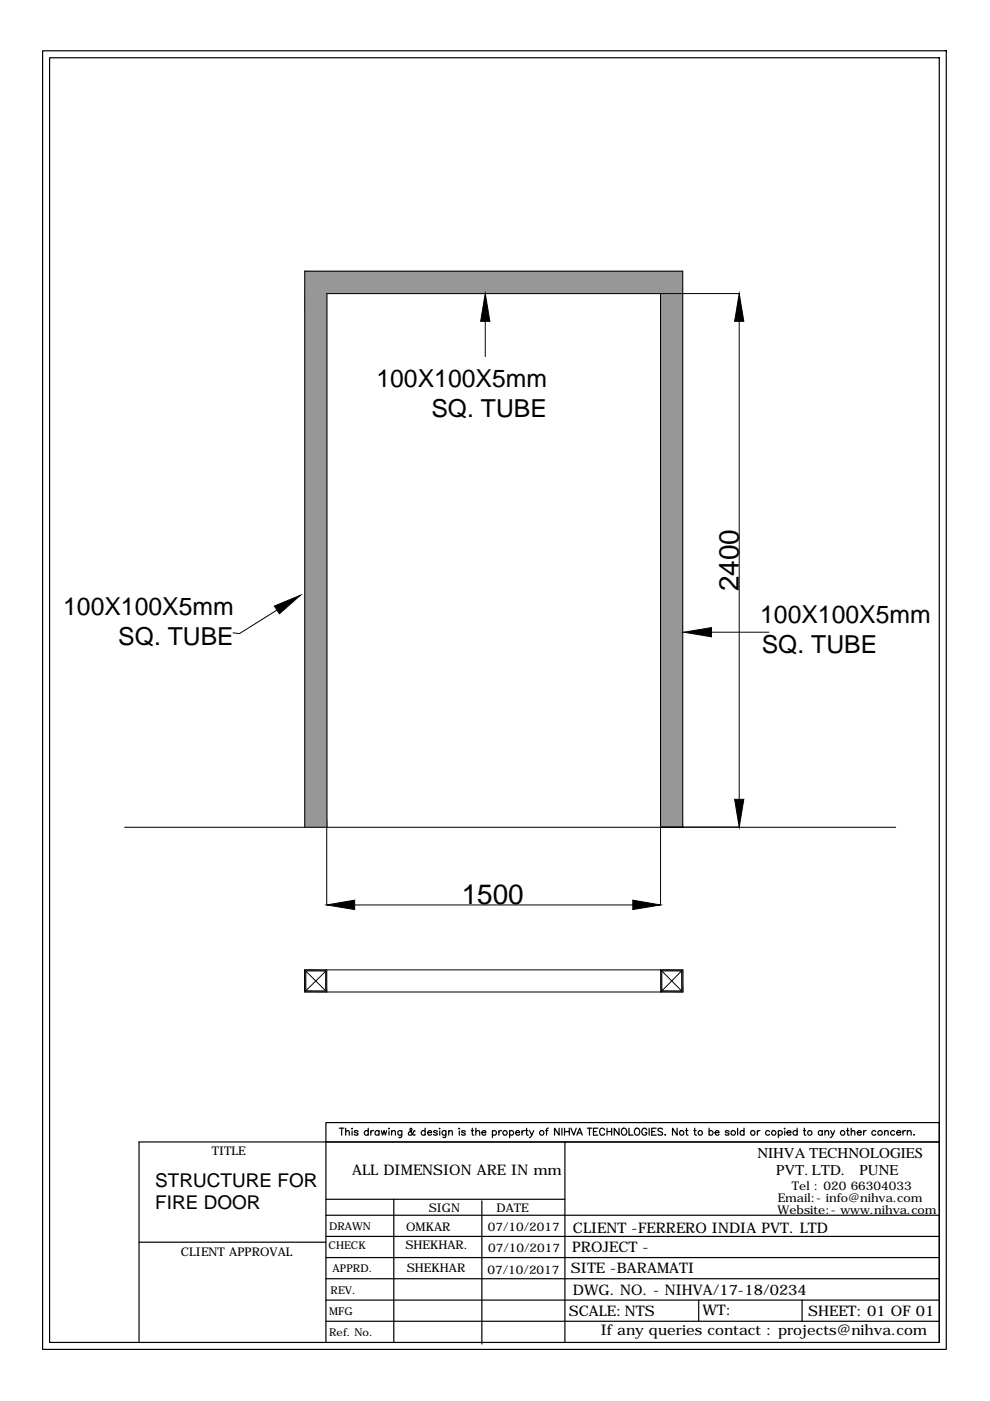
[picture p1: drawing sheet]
<svg xmlns="http://www.w3.org/2000/svg" width="210mm" height="297mm" viewBox="0 0 210 297" stroke-linecap="round" stroke-linejoin="round" font-family="sans-serif">
<!-- layer: 0 -->
<g fill="none" stroke="#000" stroke-width=".25">
<path d="M9 10.8h191.6v275.3h-191.6zM10.5 12.2h188.7v272.4h-188.7zM71.9 239.2h1M72.4 239.2v1.5M73.3 239.2v1.5M74.6 239.2v.2zM74.6 239.8v.9M75.9 239.9l-.3-.2-.5 .2 .7 .4v.3h-.6l-.1-.1M78.1 239.9a.47 .47 0 0 0-.7-.1 .47 .47 0 0 0 0 .7 .47 .47 0 0 0 .7 0M78.1 239.2v1.5M78.6 239.7v1M79.2 239.7l-.4 .1-.2 .3"/>
<path d="M80.4 239.9a.47 .47 0 0 0-.7-.1 .47 .47 0 0 0 0 .7 .47 .47 0 0 0 .7 0M80.4 239.7v1M80.8 239.7l.3 1 .3-1 .3 1 .3-1M82.5 239.2v.2zM82.5 239.8v.9M83 239.7v1M85.2 239.7l-.1 1.4-.2 .1-.3-.1M85.2 239.9a.47 .47 0 0 0-.7-.1 .47 .47 0 0 0 0 .7 .47 .47 0 0 0 .7 0M88 239.8l-.1-.1-.1 .1-.2 .5a.53 .53 0 0 1-.5 .4 .53 .53 0 0 1-.5-.3v-.3l.7-.5-.2-.4-.2 .2 .2 .6 .5 .6h.4M90.1 239.9a.47 .47 0 0 0-.7-.1 .47 .47 0 0 0 0 .7 .47 .47 0 0 0 .7 0M90.1 239.2v1.5M92.7 239.9l-.3-.2-.5 .2 .7 .4v.3h-.6l-.1-.1"/>
<path d="M93.2 239.2v.2zM93.2 239.8v.9M94.5 239.7v1.4l-.2 .1-.4-.1M94.5 239.9a.47 .47 0 0 0-.7-.1 .47 .47 0 0 0 0 .7 .47 .47 0 0 0 .7 0M95.1 239.7v1M97.4 239.2v.2zM97.4 239.8v.9M98.7 239.9l-.1-.1a.44 .44 0 0 0-.7 .1l.8 .5-.3 .3-.5-.1v-.1M99.9 239.7h.5M100.1 239.2l.1 1.4 .3 .1M100.9 239.2v1.5M104.4 239.9a.47 .47 0 0 1 .7-.1 .47 .47 0 0 1 0 .7 .47 .47 0 0 1-.7 0"/>
<path d="M104.4 239.7v1.5M105.8 239.7v1M106.4 239.7l-.4 .1-.2 .3M108 239.9a.47 .47 0 0 1 .7-.1 .47 .47 0 0 1 0 .7 .47 .47 0 0 1-.7 0M108 239.7v1.5M110.7 239.7v1M111.2 239.7l-.3 .1-.2 .3M111.4 239.7h.5M111.6 239.2v1.2l.1 .2 .3 .1M112.3 239.7l.4 1 .5-1M115.7 239.7h.5M116.3 239.2l-.3 .1-.1 .2v1.2"/>
<path d="M118.5 239.2v1.5l-.9-1.5v1.5M119.1 239.2v1.5M119.7 239.2v1.5M119.7 239.9h1M120.7 239.2v1.5M121 239.2l.6 1.5 .6-1.5M124.5 239.2h1M125 239.2v1.5M125.8 239.9h.6M126.8 239.2h-1v1.5h1M128.2 239.6a.6 .6 0 0 0-.8-.3 .6 .6 0 0 0-.3 .8 .55 .55 0 0 0 .5 .6 .55 .55 0 0 0 .6-.4M128.7 239.9h1"/>
<path d="M128.7 239.2v1.5M129.7 239.2v1.5M131.2 239.2v1.5l-1-1.5v1.5M131.9 239.4a.72 .72 0 0 1 1 .2 .72 .72 0 0 1-.3 1 .73 .73 0 0 1-.8-.3 .73 .73 0 0 1 .1-.9zM133.4 239.2v1.5h.8M134.6 239.4a.69 .69 0 0 1 1 .1 .69 .69 0 0 1-.1 1 .69 .69 0 0 1-1-.1 .69 .69 0 0 1 .1-1zM137.1 239.6a.54 .54 0 0 0-.6-.4 .54 .54 0 0 0-.4 .6v.3a.53 .53 0 0 0 .5 .6 .53 .53 0 0 0 .5-.6h-.3M137.6 239.2v1.5M138.2 239.9h.6M139.1 239.2h-.9v1.5h.9M140.5 239.4a.54 .54 0 0 0-.6-.2 .54 .54 0 0 0-.4 .4l1 .7-.2 .3h-.7l-.1-.1M143.6 239.2v1.5l-1-1.5v1.5"/>
<path d="M145.3 239.7h.6M145.6 239.2v1.2v.2l.3 .1M147.1 239.7h.5M147.3 239.2v1.2l.1 .2 .3 .1M150.3 239.9a.47 .47 0 0 1 .7-.1 .47 .47 0 0 1 0 .7 .47 .47 0 0 1-.7 0M150.3 239.2v1.5M154.6 239.9l-.3-.2-.5 .2 .7 .4v.3h-.6l-.1-.1M156.4 239.2v1.5M157.7 239.9a.47 .47 0 0 0-.6-.1 .47 .47 0 0 0 0 .7 .47 .47 0 0 0 .6 0M157.7 239.2v1.5M160.6 239.7v1M161.1 239.7l-.5 .2v.2"/>
<path d="M163.2 239.9a.47 .47 0 0 0-.7-.1 .47 .47 0 0 0 0 .7 .47 .47 0 0 0 .7 0M165 239.9a.47 .47 0 0 1 .7-.1 .47 .47 0 0 1 0 .7 .47 .47 0 0 1-.7 0M165 239.7v1.5M166.4 239.2v.2zM166.4 239.8v.9M169 239.9a.49 .49 0 0 0-.7-.1 .49 .49 0 0 0 0 .8 .49 .49 0 0 0 .7-.1M169 239.2v1.5M170.3 239.7h.5M170.5 239.2l.1 1.4 .3 .1M174.3 239.9a.47 .47 0 0 0-.7-.1 .47 .47 0 0 0 0 .7 .47 .47 0 0 0 .7 0M174.3 239.7v1M174.9 239.7v1"/>
<path d="M176.1 239.7l.4 1 .5-1M179.5 239.7h.5M179.7 239.2l.1 1.4 .3 .1M180.5 239.2v1.5M183.1 239.7v1M183.7 239.7l-.4 .1-.2 .3M185.7 239.9a.47 .47 0 0 0-.7-.1 .47 .47 0 0 0 0 .7 .47 .47 0 0 0 .7 0M187.6 239.7v1M189.7 239.9a.47 .47 0 0 0-.7-.1 .47 .47 0 0 0 0 .7 .47 .47 0 0 0 .7 0M191.4 239.7v1M192 239.7l-.3 .1-.3 .3M192.4 239.7v1"/>
<path d="M69.1 257.7h130.1M69.1 242.1v42.5M69.1 254.3h50.7M73.3 240l.3-.3 .4 .1 .1 .9M83 240l.4-.3 .3 .1 .1 .9M83.5 254.3v30.3M90.6 240.1h.9a.45 .45 0 0 0-.6-.4 .45 .45 0 0 0-.2 .8l.3 .2 .5-.2M95.1 240l.4-.3 .4 .1v.9M100.9 240l.3-.3 .4 .1 .1 .9M102.2 240.1h.8a.45 .45 0 0 0-.6-.4 .45 .45 0 0 0-.2 .8l.3 .2 .5-.2M102.2 254.6v30.4M109.3 240.1h.9a.45 .45 0 0 0-.7-.4 .45 .45 0 0 0-.1 .8l.3 .2 .3-.1 .2-.1"/>
<path d="M112.7 240.7l-.5 .5M119.8 242.1v42.5M122.3 240.7l.6-1.5 .6 1.5M122.5 240.2h.7M141 240.6v.1zM151.6 240.1h.9a.45 .45 0 0 0-.7-.4 .45 .45 0 0 0-.1 .8l.2 .2 .4-.1 .2-.1M166.8 240.1h.9a.45 .45 0 0 0-.6-.4 .45 .45 0 0 0-.2 .8l.3 .2 .5-.2M174.9 240l.4-.3 .3 .1 .1 .9M176.5 240.7l-.5 .5M180.5 240l.3-.3 .4 .1v.9M181.8 240.1h.8a.45 .45 0 0 0-.6-.4 .45 .45 0 0 0-.2 .8l.3 .2 .5-.2M187.6 240l.3-.3 .4 .1v.9"/>
<path d="M190.1 240.1h.9a.48 .48 0 0 0-.7-.3 .48 .48 0 0 0-.2 .7 .48 .48 0 0 0 .7 .1l.2-.1M192.4 240l.3-.3 .4 .1 .1 .9M193.8 240.6v.1zM29.5 263.4h39.6M69.1 271.1h130.1M69.1 266.6h130.1M69.1 262.1h130.1M69.1 275.6h130.1M148.1 275.6v4.5M170.1 275.6v4.5M29.5 284.6v-42.5h169.7h-130.1v-4.1h130.1v46.6M69.1 280.1h130.1"/>
<circle cx="107.1" cy="240.2" r=".48"/>
<circle cx="114.9" cy="240.2" r=".48"/>
<circle cx="144.5" cy="240.2" r=".48"/>
<circle cx="148.5" cy="240.2" r=".48"/>
<circle cx="155.4" cy="240.2" r=".49"/>
<circle cx="159.6" cy="240.2" r=".48"/>
<circle cx="164.1" cy="240.2" r=".48"/>
<circle cx="171.7" cy="240.2" r=".49"/>
<circle cx="178.7" cy="240.2" r=".48"/>
<circle cx="186.6" cy="240.2" r=".49"/>
</g>
<g fill="#979797" stroke="#979797" stroke-width=".21">
<path d="M64.6 57.5v4.7h80.2zM64.6 57.5h80.2v4.7z"/>
<path d="M140.1 62.2v113.2h4.7zM140.1 62.2h4.7v113.2z"/>
<path d="M64.6 62.2v113.2h4.7zM64.6 62.2h4.7v113.2z"/>
<path d="M140.1 205.6v.2h4.7zM140.1 205.6h4.7v.2z"/>
<path d="M64.6 205.6v.2h4.7zM64.6 205.6h4.7v.2z"/>
<path d="M144.5 205.8v4.3h.3zM144.5 205.8h.3v4.3z"/>
<path d="M140.1 205.8v4.3h.2zM140.1 205.8h.2v4.3z"/>
<path d="M69.1 205.8v4.3h.2zM69.1 205.8h.2v4.3z"/>
<path d="M64.6 205.8v4.3h.2zM64.6 205.8h.2v4.3z"/>
<path d="M140.1 210.1v.2h4.7zM140.1 210.1h4.7v.2z"/>
<path d="M64.6 210.1v.2h4.7zM64.6 210.1h4.7v.2z"/>
</g>
<g fill="none" stroke="#000" stroke-width=".21">
<path d="M102.9 68.1v7.5M140.1 62.2v129.7M156.7 68.1v101.4M156.8 62.2h-87.5v113.2M58.7 129.3l-7.9 5-1.4-.1M150.8 134h12.2M26.4 175.4h163.5M64.6 175.4v-117.9h80.2v117.9M69.3 175.4v16.5M140.1 175.4h16.7M75.2 191.9h59M64.6 205.6h80.2v4.7h-80.2z"/>
<path d="M64.8 205.8h4.3v4.3h-4.3zM64.8 205.9l4.3 4.2M69.1 205.9l-4.3 4.2M69.3 205.6v4.7M140.1 205.6v4.7M140.3 210.1h4.2M140.3 205.8h4.2M140.3 205.8v4.3M140.3 205.8l4.2 4.3M144.5 205.8v4.3M144.5 205.8l-4.2 4.3"/>
</g>
<path d="M102.9 62.2l1 5.9h-2zM156.7 62.2l1 5.9h-1.9zM58.2 128.5l5.5-2.3-4.5 3.9zM145 134l5.8-.9v1.9zM155.8 169.5h1.9l-1 5.9zM69.3 191.9l5.9-1v1.9zM134.2 190.9l5.9 1-5.9 .9z" fill="#000" stroke="#000" stroke-width=".21"/>
<g font-size="5.9">
<text x="156.6" y="125.4" transform="rotate(-90 156.6 125.4)">2400</text>
<text x="97.9" y="191.7">1500</text>
</g>
<g font-size="5.2">
<text x="79.8" y="82.1">100X100X5mm</text>
<text x="91.5" y="88.4">SQ. TUBE</text>
<text x="13.4" y="130.4">100X100X5mm</text>
<text x="25.1" y="136.7">SQ. TUBE</text>
<text x="161.2" y="132.1">100X100X5mm</text>
<text x="161.5" y="138.5">SQ. TUBE</text>
</g>
<g font-size="4">
<text x="32.9" y="251.8">STRUCTURE FOR</text>
<text x="32.9" y="256.4">FIRE DOOR</text>
</g>
<g font-size="3.2">
<text x="160.6" y="245.6">NIHVA TECHNOLOGIES</text>
<text x="164.5" y="249.2">PVT. LTD.</text>
<text x="182.3" y="249.2">PUNE</text>
</g>
<g font-size="3.1">
<text x="74.6" y="249.1">ALL DIMENSION ARE IN mm</text>
<text x="121.5" y="261.3">CLIENT -FERRERO INDIA PVT. LTD</text>
<text x="121" y="270">SITE -BARAMATI</text>
<text x="121.3" y="265.5">PROJECT -</text>
<text x="121.5" y="274.5">DWG. NO. - NIHVA/17-18/0234</text>
<text x="120.6" y="278.9">SCALE:NTS</text>
<text x="148.9" y="278.9">WT:</text>
<text x="171.4" y="278.9">SHEET: 01 OF 01</text>
<text x="127.4" y="283.1">If any queries contact : projects@nihva.com</text>
</g>
<g font-size="2.5">
<text x="44.9" y="244.9">TITLE</text>
<text x="90.9" y="257">SIGN</text>
<text x="105.3" y="256.9">DATE</text>
<text x="164.9" y="257.4">Website:- www.nihva.com</text>
<text x="164.9" y="254.9">Email:- info@nihva.com</text>
<text x="167.9" y="252.4">Tel : 020 66304033</text>
<text x="86.1" y="261">OMKAR</text>
<text x="103.4" y="260.9">07/10/2017</text>
<text x="38.4" y="266.3">CLIENT APPROVAL</text>
<text x="86" y="264.9">SHEKHAR.</text>
<text x="86.2" y="269.8">SHEKHAR</text>
<text x="103.5" y="265.5">07/10/2017</text>
<text x="103.4" y="270">07/10/2017</text>
</g>
<g font-size="2.3">
<text x="69.8" y="260.8">DRAWN</text>
<text x="69.7" y="264.8">CHECK</text>
<text x="70.5" y="269.7">APPRD.</text>
<text x="70.1" y="274.3">REV.</text>
<text x="69.8" y="278.8">MFG</text>
<text x="69.8" y="283.4">Ref. No.</text>
</g>
</svg>
